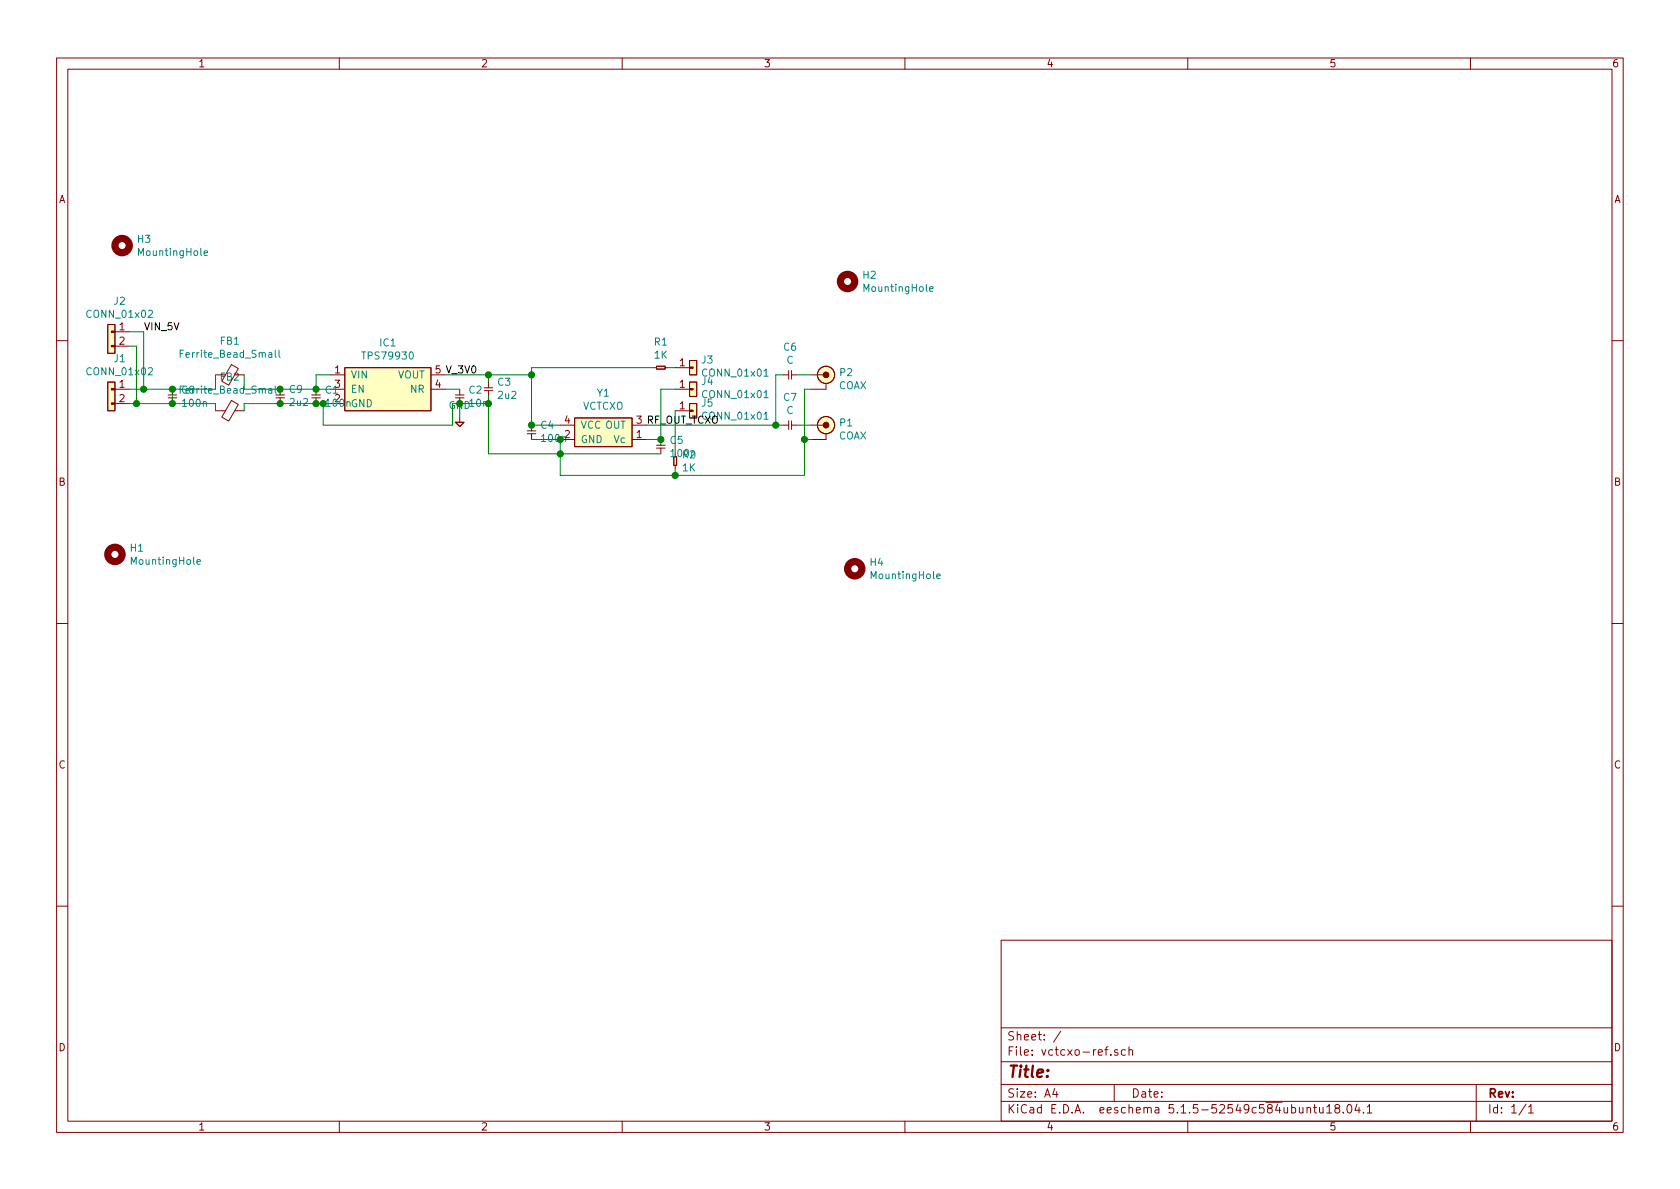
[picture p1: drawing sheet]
<svg xmlns="http://www.w3.org/2000/svg" width="297mm" height="210mm" viewBox="0 0 297 210" stroke-linecap="round" stroke-linejoin="round" font-family="sans-serif">
<g fill="none" stroke="#840000" stroke-width=".18">
<path d="M10 10.3h277v189.9h-277zM12 12.2h273v186.1h-273zM60 10.3v1.9M110 10.3v1.9M160 10.3v1.9M210 10.3v1.9M260 10.3v1.9M19 57.4h1.3v5.1h-1.3zM20.3 58.7h2.6M10 60.2h2M19 67.6h1.3v5h-1.3zM20.3 68.8h2.6"/>
<path d="M20.3 61.2h2.6M20.3 71.4h2.6M29.7 69.8h1.5M29.7 70.4h1.5M30.5 68.8v1M30.5 70.4v1M38.1 66.3h1.3M38.1 72.6h1.8M40.9 70.8l1.2 .7-1.7 3-1.2-.7zM40.9 64.5l1.2 .7-1.7 2.9-1.2-.7zM41.5 72.6h1.7M41.9 66.3h1.3"/>
<path d="M48.8 69.8h1.5M48.8 70.4h1.5M49.5 68.8v1M49.5 70.4v1M55.1 69.8h1.5M55.1 70.4h1.5M55.9 68.8v1M55.9 70.4v1M58.4 66.3h2.6M58.4 68.8h2.6M61 65h15.2v7.6h-15.2zM76.2 66.3h2.5"/>
<path d="M76.2 68.8h2.5M80.5 74.7h1.5l-.7 .7zM80.5 69.8h1.5M81.3 68.8v1M81.3 73.9v.8M85.6 69.1h1.5M85.6 68.6h1.5M86.4 67.6v1M86.4 69.1v1M93.2 76.7h1.5M93.2 76.2h1.5M94 75.2v1"/>
<path d="M94 76.7v1M99.1 75.2h2.5M99.1 77.7h2.5M101.6 73.9h10.2v5.1h-10.2zM111.8 75.2h2.5M111.8 77.7h2.5M115.6 65h.5M116.1 64.8h1.5v.5h-1.5zM116.1 78.7h1.5M116.1 79.2h1.5M116.8 77.7v1M116.8 79.2v1.1"/>
<path d="M117.6 65h.5M119.4 68.8h2.5M119.4 72.6h2.5M119.4 65h2.5M121.9 71.4h1.3v2.5h-1.3zM121.9 67.6h1.3v2.5h-1.3zM121.9 63.7h1.3v2.6h-1.3zM138.4 66.3h1M138.4 75.2h1M139.4 65.5v1.6M139.4 74.4v1.5M140 66.3h1"/>
<path d="M140 65.5v1.6M140 74.4v1.5M140 75.2h1M143.5 66.3h2.5M143.5 75.2h2.5M146 67.8v1h-2.5M146 76.7v1h-2.5M285 60.2h2M119.1 80.8h.5v1.5h-.5zM119.4 82.3v.5M10 110.3h2M285 110.3h2"/>
<path d="M10 160.2h2M177 166.3h108v32h-108zM285 160.2h2M60 198.3v1.9M110 198.3v1.9M160 198.3v1.9M177 194.8h108M177 191.8h108M177 187.8h108M177 181.8h108M186.5 192.5l-.4 1h1M186.8 193v1"/>
<path d="M187.6 182.3l-1.3 2M196.4 186.5v.1M197 191.8v3M197.6 185.7l-.3-.1-.2 .2v.2l.5 .2v.3h-.5M199 185.7l-.4-.1-.3 .3v.6l.3 .1 .4-.1M199.6 185.7l.2-.1 .4 .1 .1 .9M199.6 185.1v1.5M210 198.3v1.9M231.1 196l.2-.2 .3 .1 .1 .9M231.1 195.8v1M232.2 195.8h.6M232.4 195.3v1.3l.4 .2"/>
<path d="M233.3 195.8v.8a.37 .37 0 0 0 .6 .1M233.9 195.8v1M234.6 195.8l.4-.5v1.5M234.6 196.8h.8M236.3 196l-.3-.3 .1-.3a.48 .48 0 0 1 .8 .2l-.2 .3a.52 .52 0 0 0-.6 .2 .52 .52 0 0 0 0 .6l.5 .1 .2-.1a.48 .48 0 0 0-.1-.7h-.1M237.5 196.7v.1M238.3 195.5l.2-.2a.8 .8 0 0 1 .5 .8 .8 .8 0 0 1-.5 .7l-.2-.1-.1-.4zM239.9 195.2l-.3 1.1h.9M240.3 195.8v1M241.1 196.7v.1M241.7 195.8l.4-.5v1.5M241.7 196.8h.9"/>
<path d="M260 198.3v1.9M261 191.8v6.5M269.8 195.2l-1.2 2M270.3 195.8l.4-.5v1.5M270.3 196.8h.8"/>
<circle cx="146" cy="75.2" r="1.52"/>
<circle cx="146" cy="66.3" r="1.52"/>
</g>
<g fill="#ffffc2" stroke="#ffffc2" stroke-width=".18">
<path d="M119.1 80.8h.5v1.5h-.5z"/>
<path d="M116.1 64.8h1.5v.5h-1.5z"/>
<path d="M121.9 71.4h1.3v2.5h-1.3z"/>
<path d="M121.9 67.6h1.3v2.5h-1.3z"/>
<path d="M121.9 63.7h1.3v2.6h-1.3z"/>
<path d="M19 57.4h1.3v5.1h-1.3z"/>
<path d="M61 65h15.2v7.6h-15.2z"/>
<path d="M101.6 73.9h10.2v5.1h-10.2z"/>
<path d="M80.5 74.7h1.5l-.7 .7z"/>
<path d="M19 67.6h1.3v5h-1.3z"/>
<circle cx="146" cy="66.3" r="1.52"/>
<circle cx="146" cy="75.2" r="1.52"/>
</g>
<g fill="#840000" stroke="#840000" stroke-width=".18">
<path d="M121.9 72.5h.7v.3h-.7z"/>
<path d="M121.9 68.7h.7v.3h-.7z"/>
<path d="M121.9 64.9h.7v.2h-.7z"/>
<path d="M19.7 58.5h.6v.3h-.6z"/>
<path d="M19.7 61.1h.6v.2h-.6z"/>
<path d="M19.7 68.7h.6v.3h-.6z"/>
<path d="M19.7 71.2h.6v.3h-.6z"/>
<circle cx="146.1" cy="66.3" r=".51"/>
<circle cx="146.1" cy="75.2" r=".51"/>
</g>
<g fill="none" stroke="#008484" stroke-width=".18">
<path d="M36.1 44.7l.6-.1v-.2l-.4-.1-.2 .2 .1 .6h.5M164.4 51.1l.6-.1-.1-.3h-.3l-.2 .2v.6h.5M31.9 62.5h.4M32.5 61.9h-.6v1.3M48.7 68.3v1.1l.1 .1M48.7 61.9v1.1l.1 .2M49.3 68.3v1.1l.2 .1M49.3 61.9v1.1l.2 .2M135.1 74.1h.7M135.1 70.3h.7M135.1 66.5h.7M34.8 99.4l.6-.1v-.3h-.4l-.2 .1 .1 .6h.5"/>
<path d="M165.6 101.9l.6-.1v-.3h-.4l-.2 .2 .1 .6h.5"/>
</g>
<g fill="none" stroke="#840000" stroke-width="1.3">
<circle cx="21.6" cy="43.4" r="1.27"/>
<circle cx="149.9" cy="49.8" r="1.27"/>
<circle cx="20.3" cy="98" r="1.27"/>
<circle cx="151.1" cy="100.6" r="1.27"/>
</g>
<g fill="none" stroke="#008400" stroke-width=".18">
<path d="M22.9 58.7h2.5v10.1M22.9 71.4h15.2v1.2M22.9 61.2h1.2v10.2M30.5 70.1v1.3M38.1 66.3v2.5h-15.2M43.2 66.3v2.5h15.2M57.1 71.4v3.8h22.9v-3.8M58.4 71.4h-15.2v1.2M58.4 66.3h-2.5v2.5M78.7 68.8h2.6M78.7 66.3h15.3M81.3 73.9v-2.5h5.1v8.9h30.4"/>
<path d="M86.4 66.3v1.3M114.3 75.2h24.1M115.6 65h-21.6v10.2h5.1M118.1 65h1.3M119.4 68.8h-2.6v8.9h-2.5M119.4 72.6v7.7M138.4 66.3h-1.2v8.9M141 75.2h2.5M141 66.3h2.5M142.2 77.7h1.3M143.5 68.8h-1.3v15.3h-43.1v-6.4h-5.1M119.4 82.8v1.3"/>
</g>
<g fill="#008400" stroke="#008400" stroke-width=".25">
<circle cx="25.4" cy="68.8" r=".51"/>
<circle cx="55.9" cy="71.4" r=".51"/>
<circle cx="24.1" cy="71.4" r=".51"/>
<circle cx="55.9" cy="68.8" r=".51"/>
<circle cx="30.5" cy="71.4" r=".51"/>
<circle cx="119.4" cy="84.1" r=".51"/>
<circle cx="30.5" cy="68.8" r=".51"/>
<circle cx="57.2" cy="71.4" r=".51"/>
<circle cx="99.1" cy="80.3" r=".51"/>
<circle cx="86.4" cy="71.4" r=".51"/>
<circle cx="49.5" cy="68.8" r=".51"/>
<circle cx="137.2" cy="75.2" r=".51"/>
<circle cx="116.8" cy="77.7" r=".51"/>
<circle cx="49.5" cy="71.4" r=".51"/>
<circle cx="86.4" cy="66.3" r=".51"/>
<circle cx="94" cy="66.3" r=".51"/>
<circle cx="94" cy="75.2" r=".51"/>
<circle cx="142.2" cy="77.7" r=".51"/>
</g>
<text font-size="2.8" fill="#840000" x="178" y="190.5">Title:</text>
<g font-size="2.1" fill="#840000">
<text x="178" y="184">Sheet: /</text>
<text x="178" y="186.7">File: vctcxo-ref.sch</text>
<text x="178" y="196.9">KiCad E.D.A. eeschema 5.1.5-52549c584ubuntu18.04.1</text>
<text x="178" y="194.1">Size: A4</text>
<text x="200" y="194.1">Date:</text>
<text x="263" y="194.1">Rev:</text>
<text x="263" y="196.9">Id: 1/1</text>
</g>
<g font-size="1.8" fill="#840000">
<text x="35" y="11.9">1</text>
<text x="85" y="11.9">2</text>
<text x="135" y="11.9">3</text>
<text x="185" y="11.9">4</text>
<text x="235" y="11.9">5</text>
<text x="285" y="11.9">6</text>
<text x="10.4" y="35.9">A</text>
<text x="285.4" y="35.9">A</text>
<text x="21.1" y="58.4">1</text>
<text x="21.1" y="61">2</text>
<text x="120.2" y="64.8">1</text>
<text x="21.1" y="68.6">1</text>
<text x="21.1" y="71.1">2</text>
<text x="39" y="67.3">FB2</text>
<text x="59.2" y="66">1</text>
<text x="59.2" y="68.6">3</text>
<text x="77" y="68.6">4</text>
<text x="120.2" y="68.6">1</text>
<text x="99.8" y="77.5">2</text>
<text x="99.8" y="74.9">4</text>
<text x="112.5" y="77.5">1</text>
<text x="120.2" y="72.4">1</text>
<text x="10.4" y="85.9">B</text>
<text x="285.4" y="85.9">B</text>
<text x="10.4" y="135.9">C</text>
<text x="285.4" y="135.9">C</text>
<text x="10.4" y="185.9">D</text>
<text x="285.4" y="185.9">D</text>
<text x="35" y="199.9">1</text>
<text x="85" y="199.9">2</text>
<text x="135" y="199.9">3</text>
<text x="185" y="199.9">4</text>
<text x="235" y="199.9">5</text>
<text x="285" y="199.9">6</text>
</g>
<g font-size="1.8" fill="#008484">
<text x="24.4" y="42.9">H3</text>
<text x="24.7" y="45.3">MountingHole</text>
<text x="20.2" y="53.9">J2</text>
<text x="152.6" y="49.3">H2</text>
<text x="153" y="51.6">MountingHole</text>
<text x="15.6" y="56.2">CONN_01x02</text>
<text x="20.2" y="64.1">J1</text>
<text x="32.4" y="63.3">Ferrite_Bead_Small</text>
<text x="39" y="61">FB1</text>
<text x="64.4" y="63.6">TPS79930</text>
<text x="67.2" y="61.3">IC1</text>
<text x="115.7" y="61.1">R1</text>
<text x="115.7" y="63.4">1K</text>
<text x="124.1" y="64.3">J3</text>
<text x="138.6" y="62">C6</text>
<text x="139.1" y="64.3">C</text>
<text x="15.6" y="66.4">CONN_01x02</text>
<text x="32.2" y="69.6">C8</text>
<text x="32.4" y="69.6">Ferrite_Bead_Small</text>
<text x="32.4" y="71.9">100n</text>
<text x="51.2" y="69.5">C9</text>
<text x="51.3" y="71.8">2u2</text>
<text x="57.6" y="69.6">C1</text>
<text x="57.8" y="71.9">100nGND</text>
<text x="59.2" y="71.1">2</text>
<text x="62" y="66.9">VIN</text>
<text x="62" y="69.5">EN</text>
<text x="70.3" y="66.9">VOUT</text>
<text x="72.6" y="69.5">NR</text>
<text x="83" y="69.6">C2</text>
<text x="88" y="68.2">C3</text>
<text x="88.2" y="70.5">2u2</text>
<text x="105.6" y="70.1">Y1</text>
<text x="124.1" y="71.9">J5</text>
<text x="124.1" y="68.1">J4</text>
<text x="124.5" y="70.4">CONN_01x01</text>
<text x="124.5" y="66.6">CONN_01x01</text>
<text x="138.6" y="70.9">C7</text>
<text x="148.3" y="68.8">COAX</text>
<text x="148.5" y="66.5">P2</text>
<text x="95.7" y="75.8">C4</text>
<text x="102.6" y="75.8">VCC OUT</text>
<text x="103" y="72.5">VCTCXO</text>
<text x="139.1" y="73.2">C</text>
<text x="148.3" y="77.7">COAX</text>
<text x="148.5" y="75.4">P1</text>
<text x="102.6" y="78.4">GND</text>
<text x="108.6" y="78.4">Vc</text>
<text x="118.5" y="78.5">C5</text>
<text x="118.8" y="80.8">100n</text>
<text x="120.7" y="81">R2</text>
<text x="120.7" y="83.4">1K</text>
<text x="23.1" y="97.6">H1</text>
<text x="23.4" y="99.9">MountingHole</text>
<text x="153.9" y="100.1">H4</text>
<text x="154.2" y="102.4">MountingHole</text>
</g>
<g font-size="1.8">
<text x="25.4" y="58.4">VIN_5V</text>
<text x="77" y="66">5 V_3V0</text>
<text x="112.5" y="74.9">3 RF_OUT_TCXO</text>
<text x="124.5" y="74.2">CONN_01x01</text>
</g>
<g font-size="1.8" fill="#008400">
<text x="79.3" y="72.3">GND10n</text>
<text x="95.9" y="78.2">100n</text>
</g>
</svg>
